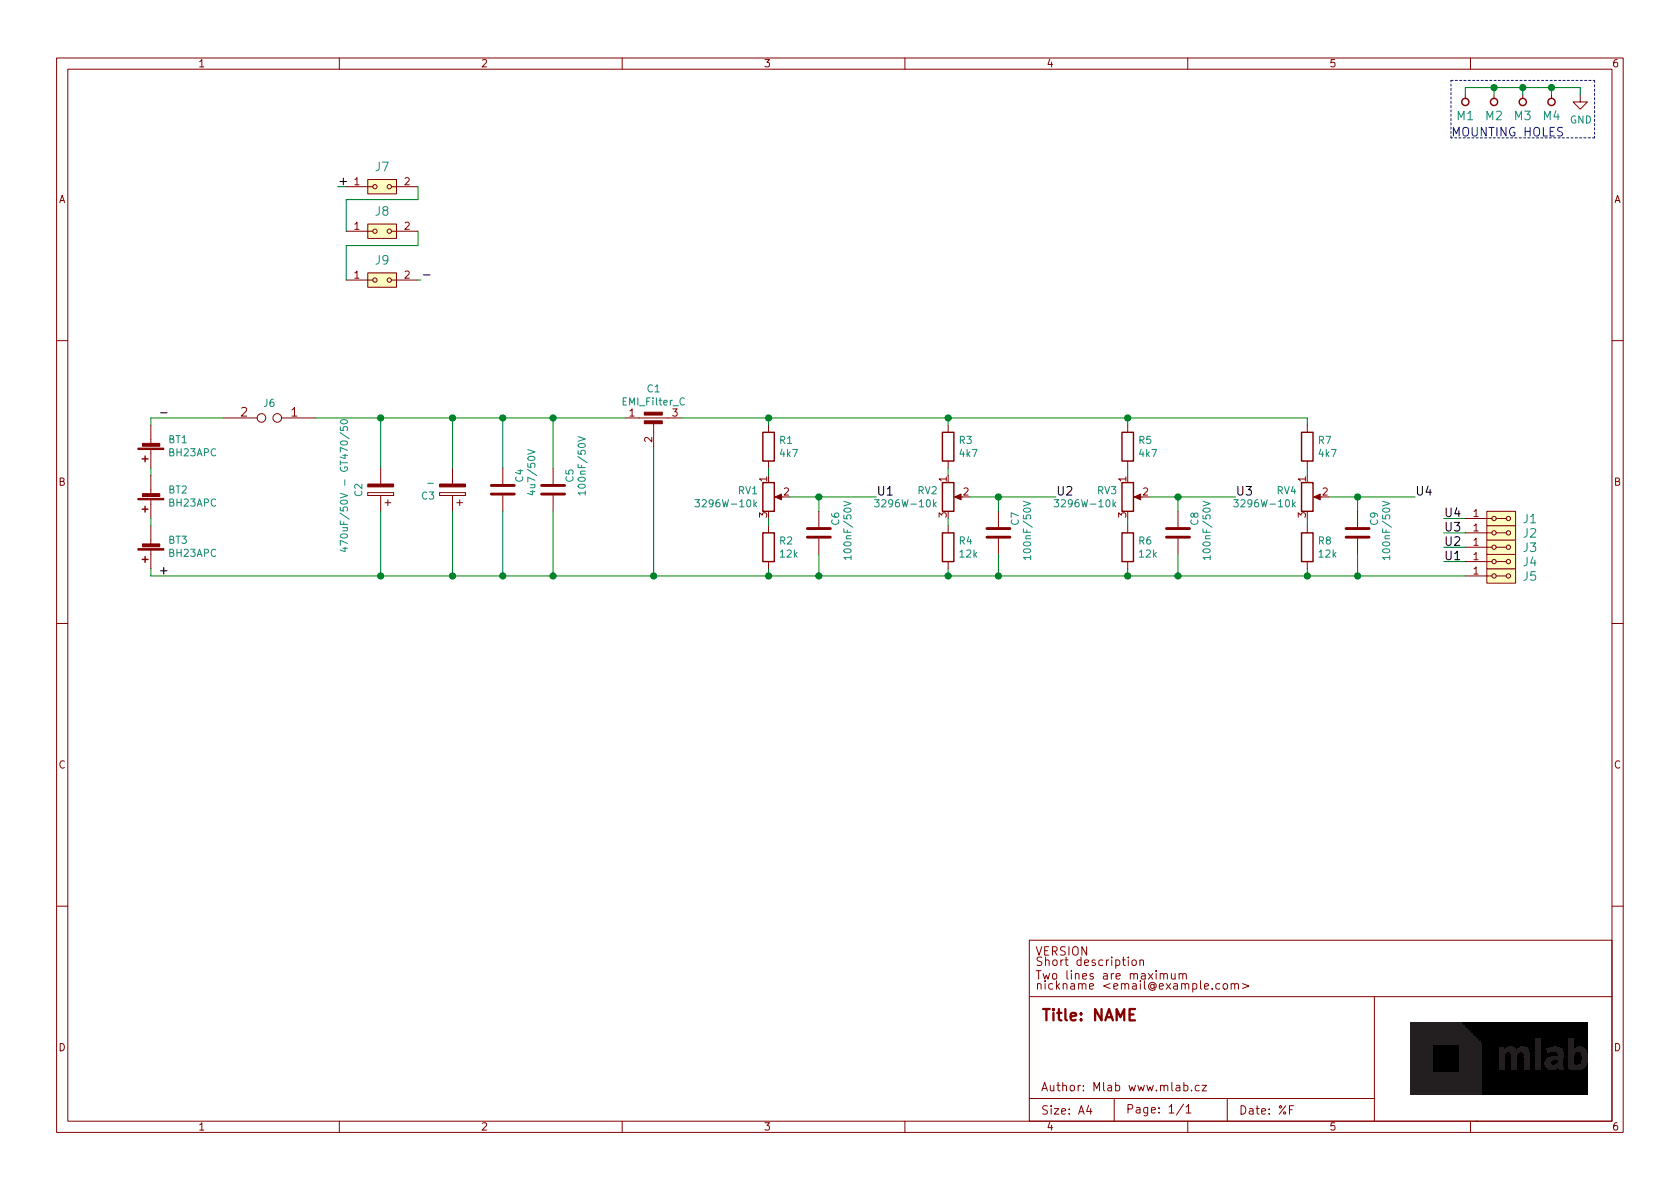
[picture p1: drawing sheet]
EESchema Schematic File Version 4
LIBS:SIPMPOWER01A-cache
EELAYER 26 0
EELAYER END
$Descr A4 11693 8268
encoding utf-8
Sheet 1 1
Title "NAME"
Date "%F"
Rev "REV"
Comp "Mlab www.mlab.cz"
Comment1 "VERSION"
Comment2 "Short description \\nTwo lines are maximum"
Comment3 "nickname <email@example.com>"
Comment4 "BSD"
$EndDescr
$Comp
L MLAB_MECHANICAL:HOLE M1
U 1 1
P 10200 700
F 0 "M1" V 10100 700 60  0000 C CNN
F 1 "HOLE" H 10200 600 60  0001 C CNN
F 2 "Mlab_Mechanical:MountingHole_3mm" H 10200 700 60  0001 C CNN
F 3 "" H 10200 700 60  0000 C CNN
	1    10200 700 
	0    -1   -1   0   
$EndComp
$Comp
L MLAB_MECHANICAL:HOLE M2
U 1 1
P 10400 700
F 0 "M2" V 10300 700 60  0000 C CNN
F 1 "HOLE" H 10400 600 60  0001 C CNN
F 2 "Mlab_Mechanical:MountingHole_3mm" H 10400 700 60  0001 C CNN
F 3 "" H 10400 700 60  0000 C CNN
	1    10400 700 
	0    -1   -1   0   
$EndComp
$Comp
L MLAB_MECHANICAL:HOLE M3
U 1 1
P 10600 700
F 0 "M3" V 10500 700 60  0000 C CNN
F 1 "HOLE" H 10600 600 60  0001 C CNN
F 2 "Mlab_Mechanical:MountingHole_3mm" H 10600 700 60  0001 C CNN
F 3 "" H 10600 700 60  0000 C CNN
	1    10600 700 
	0    -1   -1   0   
$EndComp
$Comp
L MLAB_MECHANICAL:HOLE M4
U 1 1
P 10800 700
F 0 "M4" V 10700 700 60  0000 C CNN
F 1 "HOLE" H 10800 600 60  0001 C CNN
F 2 "Mlab_Mechanical:MountingHole_3mm" H 10800 700 60  0001 C CNN
F 3 "" H 10800 700 60  0000 C CNN
	1    10800 700 
	0    -1   -1   0   
$EndComp
Wire Notes Line
	10100 550  11100 550 
Wire Notes Line
	11100 550  11100 950 
Wire Notes Line
	11100 950  10100 950 
Wire Notes Line
	10100 950  10100 550 
Text Notes 10100 950  0    60   ~ 0
MOUNTING HOLES
$Comp
L Device:Battery_Cell BT1
U 1 1
P 1050 3050
F 0 "BT1" H 932 3054 50  0000 R CNN
F 1 "BH23APC" H 932 3145 50  0000 R CNN
F 2 "Mlab_Batery:BH23APC" V 1050 3110 50  0001 C CNN
F 3 "~" V 1050 3110 50  0001 C CNN
	1    1050 3050
	-1   0    0    1   
$EndComp
$Comp
L Device:Battery_Cell BT2
U 1 1
P 1050 3400
F 0 "BT2" H 932 3404 50  0000 R CNN
F 1 "BH23APC" H 932 3495 50  0000 R CNN
F 2 "Mlab_Batery:BH23APC" V 1050 3460 50  0001 C CNN
F 3 "~" V 1050 3460 50  0001 C CNN
	1    1050 3400
	-1   0    0    1   
$EndComp
$Comp
L Device:Battery_Cell BT3
U 1 1
P 1050 3750
F 0 "BT3" H 932 3754 50  0000 R CNN
F 1 "BH23APC" H 932 3845 50  0000 R CNN
F 2 "Mlab_Batery:BH23APC" V 1050 3810 50  0001 C CNN
F 3 "~" V 1050 3810 50  0001 C CNN
	1    1050 3750
	-1   0    0    1   
$EndComp
$Comp
L Device:R R1
U 1 1
P 5350 3100
F 0 "R1" H 5420 3146 50  0000 L CNN
F 1 "4k7" H 5420 3055 50  0000 L CNN
F 2 "Mlab_R:SMD-0805" V 5280 3100 50  0001 C CNN
F 3 "~" H 5350 3100 50  0001 C CNN
	1    5350 3100
	1    0    0    -1  
$EndComp
$Comp
L Device:R R2
U 1 1
P 5350 3800
F 0 "R2" H 5420 3846 50  0000 L CNN
F 1 "12k" H 5420 3755 50  0000 L CNN
F 2 "Mlab_R:SMD-0805" V 5280 3800 50  0001 C CNN
F 3 "~" H 5350 3800 50  0001 C CNN
	1    5350 3800
	1    0    0    -1  
$EndComp
$Comp
L Device:R_POT RV1
U 1 1
P 5350 3450
F 0 "RV1" H 5280 3496 50  0000 R CNN
F 1 "3296W-10k" H 5280 3405 50  0000 R CNN
F 2 "Potentiometer_THT:Potentiometer_Bourns_3296W_Vertical" H 5350 3450 50  0001 C CNN
F 3 "~" H 5350 3450 50  0001 C CNN
	1    5350 3450
	1    0    0    -1  
$EndComp
Wire Wire Line
	5350 3650 5350 3600
Wire Wire Line
	5350 3300 5350 3250
Wire Wire Line
	1050 3950 1050 4000
Wire Wire Line
	5350 4000 5350 3950
Text Label 6100 3450 0    60   ~ 0
U1
Wire Wire Line
	1050 3650 1050 3600
Wire Wire Line
	1050 3300 1050 3250
Wire Wire Line
	1050 2950 1050 2900
Wire Wire Line
	5350 2950 5350 2900
$Comp
L power:GND #PWR0101
U 1 1
P 11000 650
F 0 "#PWR0101" H 11000 400 50  0001 C CNN
F 1 "GND" H 11005 477 50  0000 C CNN
F 2 "" H 11000 650 50  0001 C CNN
F 3 "" H 11000 650 50  0001 C CNN
	1    11000 650 
	1    0    0    -1  
$EndComp
Wire Wire Line
	10200 650  10200 600 
Wire Wire Line
	10200 600  10400 600 
Wire Wire Line
	11000 600  11000 650 
Wire Wire Line
	10400 650  10400 600 
Connection ~ 10400 600 
Wire Wire Line
	10400 600  10600 600 
Wire Wire Line
	10600 650  10600 600 
Connection ~ 10600 600 
Wire Wire Line
	10600 600  10800 600 
Wire Wire Line
	10800 650  10800 600 
Connection ~ 10800 600 
Wire Wire Line
	10800 600  11000 600 
Text Label 10050 3900 0    60   ~ 0
U1
Text Label 10050 3800 0    60   ~ 0
U2
Text Label 10050 3700 0    60   ~ 0
U3
Text Label 10050 3600 0    60   ~ 0
U4
$Comp
L Device:CP C2
U 1 1
P 2650 3400
F 0 "C2" V 2800 3350 50  0000 L CNN
F 1 "470uF/50V - GT470/50" V 2900 2900 50  0000 L CNN
F 2 "Capacitor_THT:CP_Radial_D10.0mm_P5.00mm" H 2688 3250 50  0001 C CNN
F 3 "~" H 2650 3400 50  0001 C CNN
	1    2650 3400
	-1   0    0    1   
$EndComp
$Comp
L Device:CP C3
U 1 1
P 3150 3400
F 0 "C3" H 3268 3446 50  0000 L CNN
F 1 "-" H 3268 3355 50  0000 L CNN
F 2 "Mlab_C:TantalC_SizeC_Reflow" H 3188 3250 50  0001 C CNN
F 3 "~" H 3150 3400 50  0001 C CNN
	1    3150 3400
	-1   0    0    1   
$EndComp
$Comp
L Device:C C4
U 1 1
P 3500 3400
F 0 "C4" V 3615 3446 50  0000 L CNN
F 1 "4u7/50V" V 3700 3350 50  0000 L CNN
F 2 "Mlab_R:SMD-0805" H 3538 3250 50  0001 C CNN
F 3 "~" H 3500 3400 50  0001 C CNN
	1    3500 3400
	1    0    0    -1  
$EndComp
$Comp
L Device:C C5
U 1 1
P 3850 3400
F 0 "C5" V 3965 3446 50  0000 L CNN
F 1 "100nF/50V" V 4050 3350 50  0000 L CNN
F 2 "Mlab_R:SMD-0805" H 3888 3250 50  0001 C CNN
F 3 "~" H 3850 3400 50  0001 C CNN
	1    3850 3400
	1    0    0    -1  
$EndComp
Connection ~ 5350 4000
Wire Wire Line
	2650 3250 2650 2900
Wire Wire Line
	2650 2900 3150 2900
Wire Wire Line
	2650 3550 2650 4000
Connection ~ 2650 4000
Wire Wire Line
	2650 4000 3150 4000
Wire Wire Line
	3150 3550 3150 4000
Connection ~ 3150 4000
Wire Wire Line
	3150 4000 3500 4000
Wire Wire Line
	3150 3250 3150 2900
Connection ~ 3150 2900
Wire Wire Line
	3150 2900 3500 2900
Wire Wire Line
	3500 3250 3500 2900
Connection ~ 3500 2900
Wire Wire Line
	3500 2900 3850 2900
Wire Wire Line
	3500 3550 3500 4000
Connection ~ 3500 4000
Wire Wire Line
	3500 4000 3850 4000
Wire Wire Line
	3850 3550 3850 4000
$Comp
L Device:R R3
U 1 1
P 6600 3100
F 0 "R3" H 6670 3146 50  0000 L CNN
F 1 "4k7" H 6670 3055 50  0000 L CNN
F 2 "Mlab_R:SMD-0805" V 6530 3100 50  0001 C CNN
F 3 "~" H 6600 3100 50  0001 C CNN
	1    6600 3100
	1    0    0    -1  
$EndComp
$Comp
L Device:R R4
U 1 1
P 6600 3800
F 0 "R4" H 6670 3846 50  0000 L CNN
F 1 "12k" H 6670 3755 50  0000 L CNN
F 2 "Mlab_R:SMD-0805" V 6530 3800 50  0001 C CNN
F 3 "~" H 6600 3800 50  0001 C CNN
	1    6600 3800
	1    0    0    -1  
$EndComp
$Comp
L Device:R_POT RV2
U 1 1
P 6600 3450
F 0 "RV2" H 6530 3496 50  0000 R CNN
F 1 "3296W-10k" H 6530 3405 50  0000 R CNN
F 2 "Potentiometer_THT:Potentiometer_Bourns_3296W_Vertical" H 6600 3450 50  0001 C CNN
F 3 "~" H 6600 3450 50  0001 C CNN
	1    6600 3450
	1    0    0    -1  
$EndComp
Wire Wire Line
	6600 3650 6600 3600
Wire Wire Line
	6600 3300 6600 3250
Wire Wire Line
	6600 4000 6600 3950
Text Label 7350 3450 0    60   ~ 0
U2
Wire Wire Line
	6600 2950 6600 2900
Connection ~ 6600 4000
$Comp
L Device:R R5
U 1 1
P 7850 3100
F 0 "R5" H 7920 3146 50  0000 L CNN
F 1 "4k7" H 7920 3055 50  0000 L CNN
F 2 "Mlab_R:SMD-0805" V 7780 3100 50  0001 C CNN
F 3 "~" H 7850 3100 50  0001 C CNN
	1    7850 3100
	1    0    0    -1  
$EndComp
$Comp
L Device:R R6
U 1 1
P 7850 3800
F 0 "R6" H 7920 3846 50  0000 L CNN
F 1 "12k" H 7920 3755 50  0000 L CNN
F 2 "Mlab_R:SMD-0805" V 7780 3800 50  0001 C CNN
F 3 "~" H 7850 3800 50  0001 C CNN
	1    7850 3800
	1    0    0    -1  
$EndComp
$Comp
L Device:R_POT RV3
U 1 1
P 7850 3450
F 0 "RV3" H 7780 3496 50  0000 R CNN
F 1 "3296W-10k" H 7780 3405 50  0000 R CNN
F 2 "Potentiometer_THT:Potentiometer_Bourns_3296W_Vertical" H 7850 3450 50  0001 C CNN
F 3 "~" H 7850 3450 50  0001 C CNN
	1    7850 3450
	1    0    0    -1  
$EndComp
Wire Wire Line
	7850 3650 7850 3600
Wire Wire Line
	7850 3300 7850 3250
Wire Wire Line
	7850 4000 7850 3950
Text Label 8600 3450 0    60   ~ 0
U3
Wire Wire Line
	7850 2950 7850 2900
Connection ~ 7850 4000
$Comp
L Device:R R7
U 1 1
P 9100 3100
F 0 "R7" H 9170 3146 50  0000 L CNN
F 1 "4k7" H 9170 3055 50  0000 L CNN
F 2 "Mlab_R:SMD-0805" V 9030 3100 50  0001 C CNN
F 3 "~" H 9100 3100 50  0001 C CNN
	1    9100 3100
	1    0    0    -1  
$EndComp
$Comp
L Device:R R8
U 1 1
P 9100 3800
F 0 "R8" H 9170 3846 50  0000 L CNN
F 1 "12k" H 9170 3755 50  0000 L CNN
F 2 "Mlab_R:SMD-0805" V 9030 3800 50  0001 C CNN
F 3 "~" H 9100 3800 50  0001 C CNN
	1    9100 3800
	1    0    0    -1  
$EndComp
$Comp
L Device:R_POT RV4
U 1 1
P 9100 3450
F 0 "RV4" H 9030 3496 50  0000 R CNN
F 1 "3296W-10k" H 9030 3405 50  0000 R CNN
F 2 "Potentiometer_THT:Potentiometer_Bourns_3296W_Vertical" H 9100 3450 50  0001 C CNN
F 3 "~" H 9100 3450 50  0001 C CNN
	1    9100 3450
	1    0    0    -1  
$EndComp
Wire Wire Line
	9100 3650 9100 3600
Wire Wire Line
	9100 3300 9100 3250
Wire Wire Line
	9100 4000 9100 3950
Text Label 9850 3450 0    60   ~ 0
U4
Wire Wire Line
	9100 2950 9100 2900
Connection ~ 9100 4000
Wire Wire Line
	5350 2900 6600 2900
Connection ~ 5350 2900
Wire Wire Line
	6600 2900 7850 2900
Connection ~ 6600 2900
Wire Wire Line
	7850 2900 9100 2900
Connection ~ 7850 2900
Wire Wire Line
	5350 4000 5700 4000
Wire Wire Line
	5500 3450 5700 3450
Wire Wire Line
	6750 3450 6950 3450
Wire Wire Line
	6600 4000 6950 4000
Wire Wire Line
	8000 3450 8200 3450
Wire Wire Line
	7850 4000 8200 4000
Wire Wire Line
	9250 3450 9450 3450
$Comp
L Device:EMI_Filter_C C1
U 1 1
P 4550 3000
F 0 "C1" H 4550 3305 50  0000 C CNN
F 1 "EMI_Filter_C" H 4550 3214 50  0000 C CNN
F 2 "Mlab_L:FIR_1806" V 4550 3000 50  0001 C CNN
F 3 "http://www.murata.com/~/media/webrenewal/support/library/catalog/products/emc/emifil/c31e.ashx?la=en-gb" V 4550 3000 50  0001 C CNN
	1    4550 3000
	1    0    0    -1  
$EndComp
Wire Wire Line
	3850 2900 3850 3250
Wire Wire Line
	4350 2900 3850 2900
Connection ~ 3850 2900
Wire Wire Line
	4750 2900 5350 2900
Wire Wire Line
	3850 4000 4550 4000
Connection ~ 3850 4000
Wire Wire Line
	4550 3100 4550 4000
Connection ~ 4550 4000
Wire Wire Line
	4550 4000 5350 4000
$Comp
L MLAB_HEADER:HEADER_2x01_PARALLEL J5
U 1 1
P 10450 4000
F 0 "J5" H 10650 4000 60  0000 C CNN
F 1 "HEADER_2x01_PARALLEL" H 10368 4141 60  0001 C CNN
F 2 "Mlab_Pin_Headers:Straight_2x01" H 10450 4000 60  0001 C CNN
F 3 "" H 10450 4000 60  0000 C CNN
	1    10450 4000
	1    0    0    -1  
$EndComp
$Comp
L MLAB_HEADER:HEADER_2x01_PARALLEL J4
U 1 1
P 10450 3900
F 0 "J4" H 10650 3900 60  0000 C CNN
F 1 "HEADER_2x01_PARALLEL" H 10368 4041 60  0001 C CNN
F 2 "Mlab_Pin_Headers:Straight_2x01" H 10450 3900 60  0001 C CNN
F 3 "" H 10450 3900 60  0000 C CNN
	1    10450 3900
	1    0    0    -1  
$EndComp
$Comp
L MLAB_HEADER:HEADER_2x01_PARALLEL J3
U 1 1
P 10450 3800
F 0 "J3" H 10650 3800 60  0000 C CNN
F 1 "HEADER_2x01_PARALLEL" H 10368 3941 60  0001 C CNN
F 2 "Mlab_Pin_Headers:Straight_2x01" H 10450 3800 60  0001 C CNN
F 3 "" H 10450 3800 60  0000 C CNN
	1    10450 3800
	1    0    0    -1  
$EndComp
$Comp
L MLAB_HEADER:HEADER_2x01_PARALLEL J2
U 1 1
P 10450 3700
F 0 "J2" H 10650 3700 60  0000 C CNN
F 1 "HEADER_2x01_PARALLEL" H 10368 3841 60  0001 C CNN
F 2 "Mlab_Pin_Headers:Straight_2x01" H 10450 3700 60  0001 C CNN
F 3 "" H 10450 3700 60  0000 C CNN
	1    10450 3700
	1    0    0    -1  
$EndComp
$Comp
L MLAB_HEADER:HEADER_2x01_PARALLEL J1
U 1 1
P 10450 3600
F 0 "J1" H 10650 3600 60  0000 C CNN
F 1 "HEADER_2x01_PARALLEL" H 10368 3741 60  0001 C CNN
F 2 "Mlab_Pin_Headers:Straight_2x01" H 10450 3600 60  0001 C CNN
F 3 "" H 10450 3600 60  0000 C CNN
	1    10450 3600
	1    0    0    -1  
$EndComp
Wire Wire Line
	10050 3600 10200 3600
Wire Wire Line
	10050 3700 10200 3700
Wire Wire Line
	10050 3800 10200 3800
Wire Wire Line
	10050 3900 10200 3900
$Comp
L Device:C C6
U 1 1
P 5700 3700
F 0 "C6" V 5815 3746 50  0000 L CNN
F 1 "100nF/50V" V 5900 3500 50  0000 L CNN
F 2 "Mlab_R:SMD-0805" H 5738 3550 50  0001 C CNN
F 3 "~" H 5700 3700 50  0001 C CNN
	1    5700 3700
	1    0    0    -1  
$EndComp
$Comp
L Device:C C7
U 1 1
P 6950 3700
F 0 "C7" V 7065 3746 50  0000 L CNN
F 1 "100nF/50V" V 7150 3500 50  0000 L CNN
F 2 "Mlab_R:SMD-0805" H 6988 3550 50  0001 C CNN
F 3 "~" H 6950 3700 50  0001 C CNN
	1    6950 3700
	1    0    0    -1  
$EndComp
$Comp
L Device:C C8
U 1 1
P 8200 3700
F 0 "C8" V 8315 3746 50  0000 L CNN
F 1 "100nF/50V" V 8400 3500 50  0000 L CNN
F 2 "Mlab_R:SMD-0805" H 8238 3550 50  0001 C CNN
F 3 "~" H 8200 3700 50  0001 C CNN
	1    8200 3700
	1    0    0    -1  
$EndComp
$Comp
L Device:C C9
U 1 1
P 9450 3700
F 0 "C9" V 9565 3746 50  0000 L CNN
F 1 "100nF/50V" V 9650 3500 50  0000 L CNN
F 2 "Mlab_R:SMD-0805" H 9488 3550 50  0001 C CNN
F 3 "~" H 9450 3700 50  0001 C CNN
	1    9450 3700
	1    0    0    -1  
$EndComp
Wire Wire Line
	5700 3550 5700 3450
Connection ~ 5700 3450
Wire Wire Line
	5700 3450 6100 3450
Wire Wire Line
	5700 3850 5700 4000
Connection ~ 5700 4000
Wire Wire Line
	5700 4000 6600 4000
Wire Wire Line
	6950 3850 6950 4000
Connection ~ 6950 4000
Wire Wire Line
	6950 4000 7850 4000
Wire Wire Line
	6950 3550 6950 3450
Connection ~ 6950 3450
Wire Wire Line
	6950 3450 7350 3450
Wire Wire Line
	8200 3550 8200 3450
Connection ~ 8200 3450
Wire Wire Line
	8200 3450 8600 3450
Wire Wire Line
	8200 3850 8200 4000
Connection ~ 8200 4000
Wire Wire Line
	8200 4000 9100 4000
Wire Wire Line
	9450 3550 9450 3450
Connection ~ 9450 3450
Wire Wire Line
	9450 3450 9850 3450
Wire Wire Line
	9450 3850 9450 4000
Wire Wire Line
	9100 4000 9450 4000
$Comp
L MLAB_Jumpers:JUMP2_2x1 J6
U 1 1
P 1900 2900
F 0 "J6" H 1875 3004 50  0000 C CNN
F 1 "JUMP2_2x1" H 2100 2800 40  0001 C CNN
F 2 "Mlab_Pin_Headers:Straight_1x02" H 1900 2900 60  0001 C CNN
F 3 "" H 1900 2900 60  0000 C CNN
	1    1900 2900
	1    0    0    -1  
$EndComp
Wire Wire Line
	9450 4000 10200 4000
Connection ~ 9450 4000
Wire Wire Line
	1050 4000 2650 4000
Wire Wire Line
	1050 2900 1550 2900
Wire Wire Line
	2200 2900 2650 2900
Connection ~ 2650 2900
$Comp
L MLAB_HEADER:HEADER_2x01 J7
U 1 1
P 2660 1290
F 0 "J7" H 2660 1431 60  0000 C CNN
F 1 "HEADER_2x01" H 2660 1431 60  0001 C CNN
F 2 "Mlab_Pin_Headers:Straight_1x02" H 2660 1290 60  0001 C CNN
F 3 "" H 2660 1290 60  0000 C CNN
	1    2660 1290
	1    0    0    -1  
$EndComp
$Comp
L MLAB_HEADER:HEADER_2x01 J8
U 1 1
P 2660 1600
F 0 "J8" H 2660 1741 60  0000 C CNN
F 1 "HEADER_2x01" H 2660 1741 60  0001 C CNN
F 2 "Mlab_Pin_Headers:Straight_1x02" H 2660 1600 60  0001 C CNN
F 3 "" H 2660 1600 60  0000 C CNN
	1    2660 1600
	1    0    0    -1  
$EndComp
$Comp
L MLAB_HEADER:HEADER_2x01 J9
U 1 1
P 2660 1940
F 0 "J9" H 2660 2081 60  0000 C CNN
F 1 "HEADER_2x01" H 2660 2081 60  0001 C CNN
F 2 "Mlab_Pin_Headers:Straight_1x02" H 2660 1940 60  0001 C CNN
F 3 "" H 2660 1940 60  0000 C CNN
	1    2660 1940
	1    0    0    -1  
$EndComp
Wire Wire Line
	2410 1600 2410 1380
Wire Wire Line
	2410 1380 2910 1380
Wire Wire Line
	2910 1380 2910 1290
Wire Wire Line
	2910 1600 2910 1700
Wire Wire Line
	2910 1700 2410 1700
Wire Wire Line
	2410 1700 2410 1940
Wire Wire Line
	2410 1290 2350 1290
Wire Wire Line
	2910 1940 2930 1940
Text Label 2350 1290 0    60   ~ 0
+
Text Label 2930 1940 0    60   ~ 0
-
Text Label 1100 2900 0    60   ~ 0
-
Text Label 1100 4000 0    60   ~ 0
+
$EndSCHEMATC
